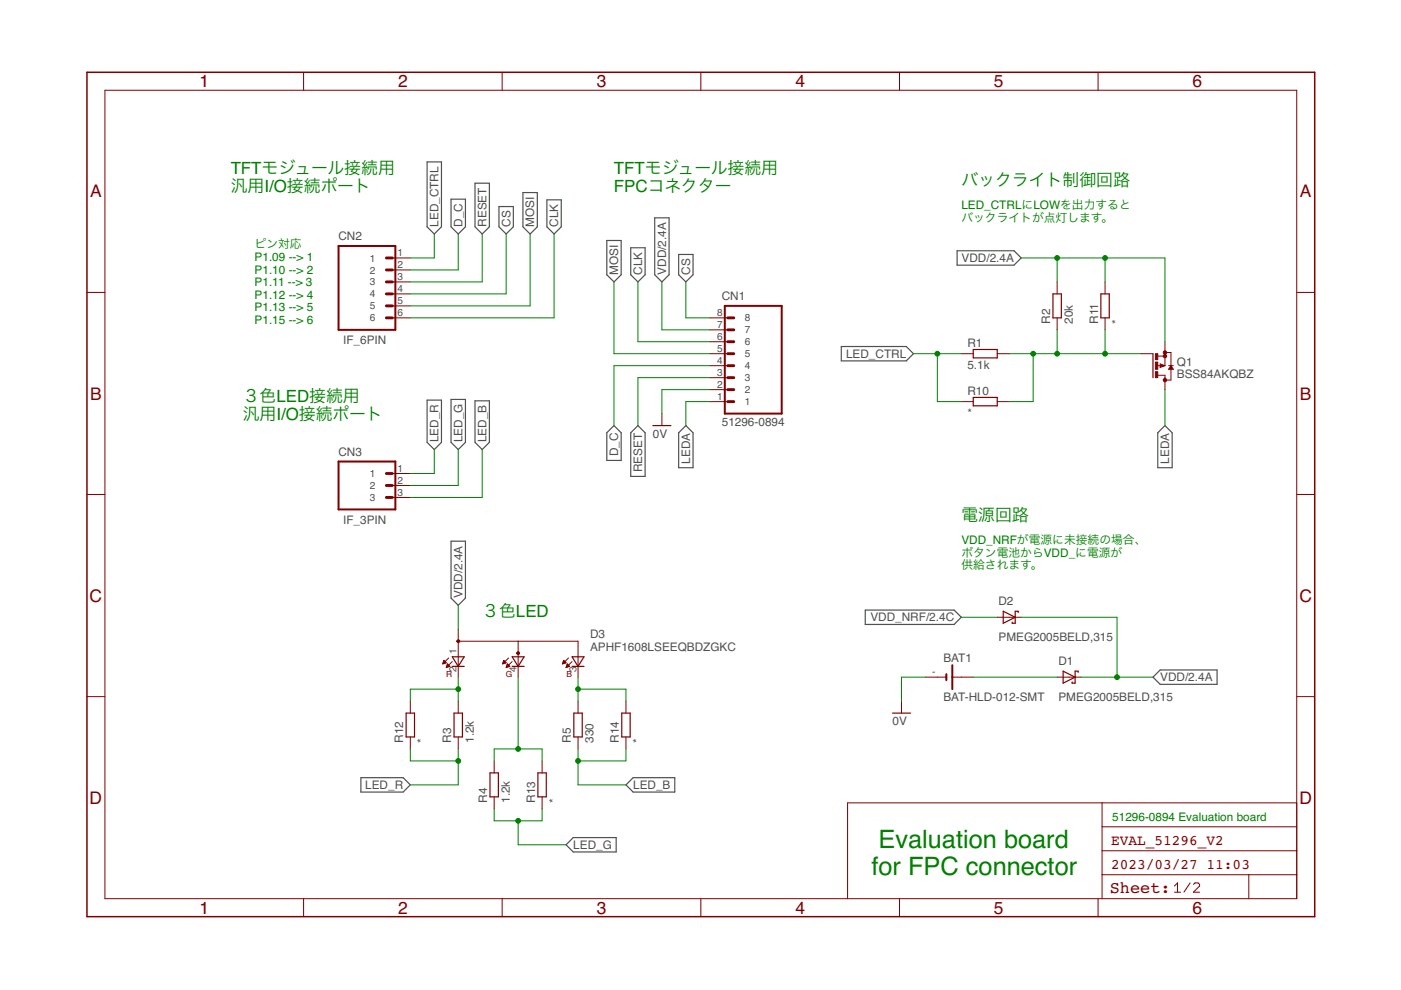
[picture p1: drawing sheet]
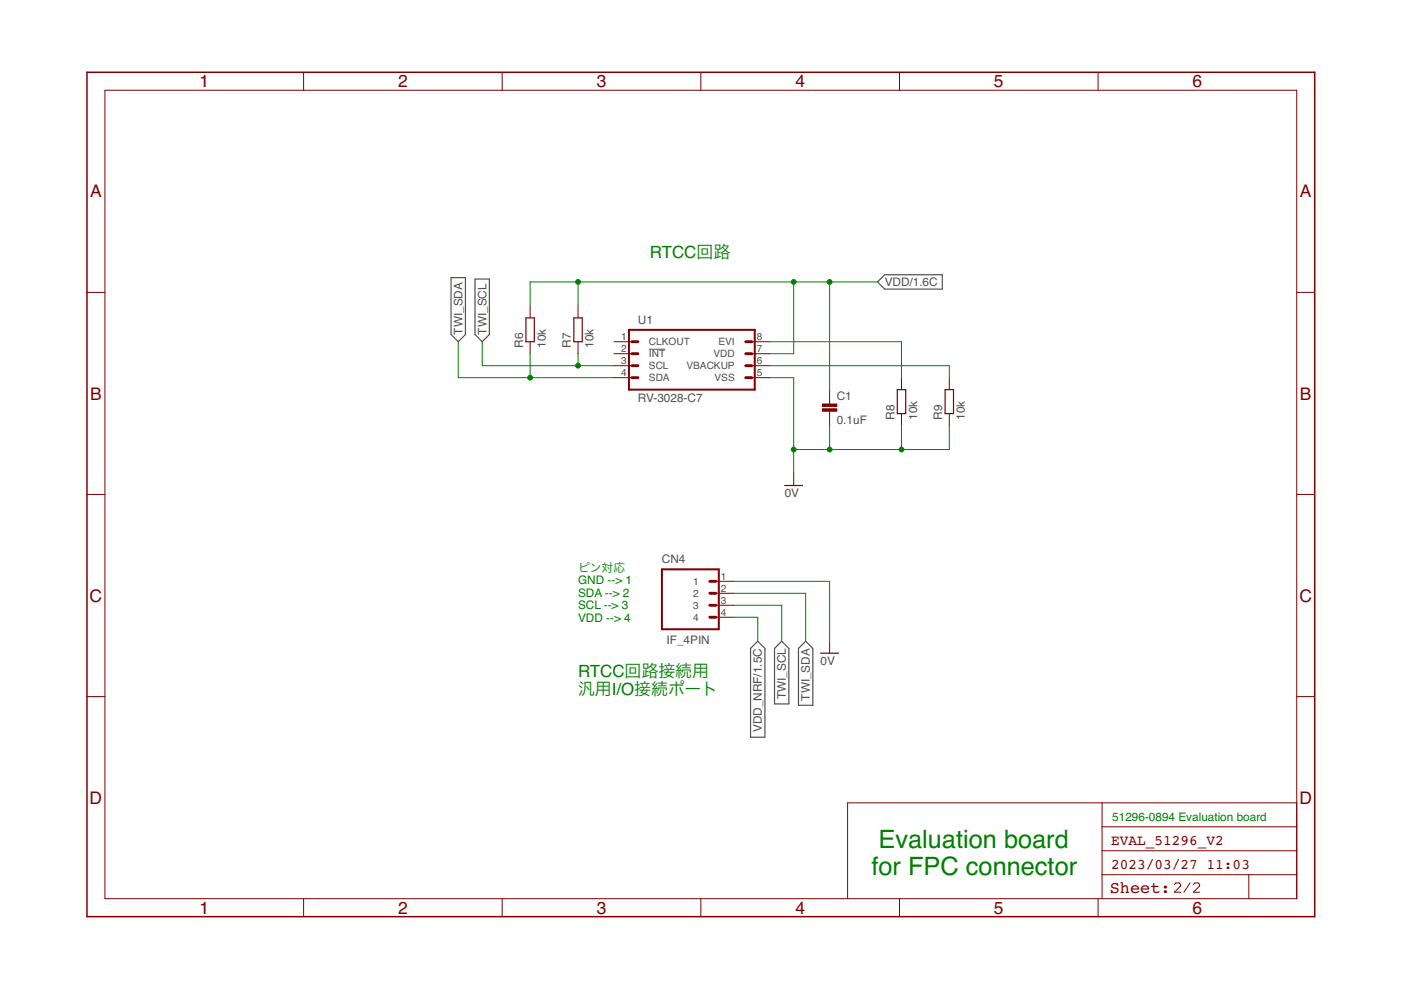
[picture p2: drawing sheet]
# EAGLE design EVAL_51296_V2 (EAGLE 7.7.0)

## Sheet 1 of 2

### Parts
BAT1  BAT-HLD-012-SMT  [BAT-HLD-012-SMT]
CN1  51296-0894  [51296-0894]
CN2  IF_6PIN  [HEADER_6PIN]
CN3  IF_3PIN  [HEADER_3PIN]
D1  PMEG2005BELD,315  [DFN1006D-2]
D2  PMEG2005BELD,315  [DFN1006D-2]
D3  APHF1608LSEEQBDZGKC  [APHF1608LSEEQBDZGKC]
Q1  BSS84AKQBZ  [BSS84AKQB]
R1  5.1k  RESISTOR_0402N  [R0402N]
R2  20k  RESISTOR_0402N  [R0402N]
R3  1.2k  RESISTOR_0402N  [R0402N]
R4  1.2k  RESISTOR_0402N  [R0402N]
R5  330  RESISTOR_0402N  [R0402N]
R10  *  RESISTOR_200MIL  [RESISTOR_0204_200MIL]
R11  *  RESISTOR_200MIL  [RESISTOR_0204_200MIL]
R12  *  RESISTOR_200MIL  [RESISTOR_0204_200MIL]
R13  *  RESISTOR_200MIL  [RESISTOR_0204_200MIL]
R14  *  RESISTOR_200MIL  [RESISTOR_0204_200MIL]

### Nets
0V: BAT1.- CN1.2 ; also sheet 2
CLK: CN1.6 CN2.6
CS: CN1.8 CN2.4
D_C: CN1.4 CN2.2
LED_B: CN3.3 R5.1 R14.1
LED_CTRL: CN2.1 R1.1 R10.1
LED_G: CN3.2 R4.1 R13.1
LED_R: CN3.1 R3.1 R12.1
LEDA: CN1.1 Q1.3(D)
MOSI: CN1.5 CN2.5
N$1: Q1.1(G) R1.2 R2.1 R10.2 R11.1
N$2: BAT1.+@2(+) D1.2(A)
N$6: D3.2(CRED) R3.2 R12.2
N$9: D3.4(CGREEN) R4.2 R13.2
N$10: D3.3(CBLUE) R5.2 R14.2
RESET: CN1.3 CN2.3
VDD: CN1.7 D1.1(C) D2.1(C) D3.1(A) Q1.2(S) R2.2 R11.2 ; also sheet 2
VDD_NRF: D2.2(A) ; also sheet 2

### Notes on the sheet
- TFTモジュール接続用
  汎用I/O接続ポート
- TFTモジュール接続用
  FPCコネクター
- バックライト制御回路
- LED_CTRLにLOWを出力すると
  バックライトが点灯します。
- ピン対応
  P1.09 --> 1
  P1.10 --> 2
  P1.11 --> 3
  P1.12 --> 4
  P1.13 --> 5
  P1.15 --> 6
- ３色LED接続用
  汎用I/O接続ポート
- 電源回路
- VDD_NRFが電源に未接続の場合、
  ボタン電池からVDD_に電源が
  供給されます。
- ３色LED
- 51296-0894 Evaluation board
- Evaluation board
  for FPC connector

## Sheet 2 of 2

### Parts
C1  0.1uF  CAP_0402N  [C0402N]
CN4  IF_4PIN  [HEADER_4PIN]
R6  10k  RESISTOR_0402N  [R0402N]
R7  10k  RESISTOR_0402N  [R0402N]
R8  10k  RESISTOR_0402N  [R0402N]
R9  10k  RESISTOR_0402N  [R0402N]
U1  RV-3028-C7  [SON-8]

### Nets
0V: C1.2 CN4.1 R8.1 R9.1 U1.5(VSS) ; also sheet 1
N$3: R9.2 U1.6(VBACKUP)
N$4: R8.2 U1.8(EVI)
TWI_SCL: CN4.3 R7.1 U1.3(SCL)
TWI_SDA: CN4.2 R6.1 U1.4(SDA)
VDD: C1.1 R6.2 R7.2 U1.7(VDD) ; also sheet 1
VDD_NRF: CN4.4 ; also sheet 1
Unconnected: U1.1(CLKOUT) U1.2(!INT!)

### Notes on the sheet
- RTCC回路
- ピン対応
  GND --> 1
  SDA --> 2
  SCL --> 3
  VDD --> 4
- RTCC回路接続用
  汎用I/O接続ポート
- 51296-0894 Evaluation board
- Evaluation board
  for FPC connector
